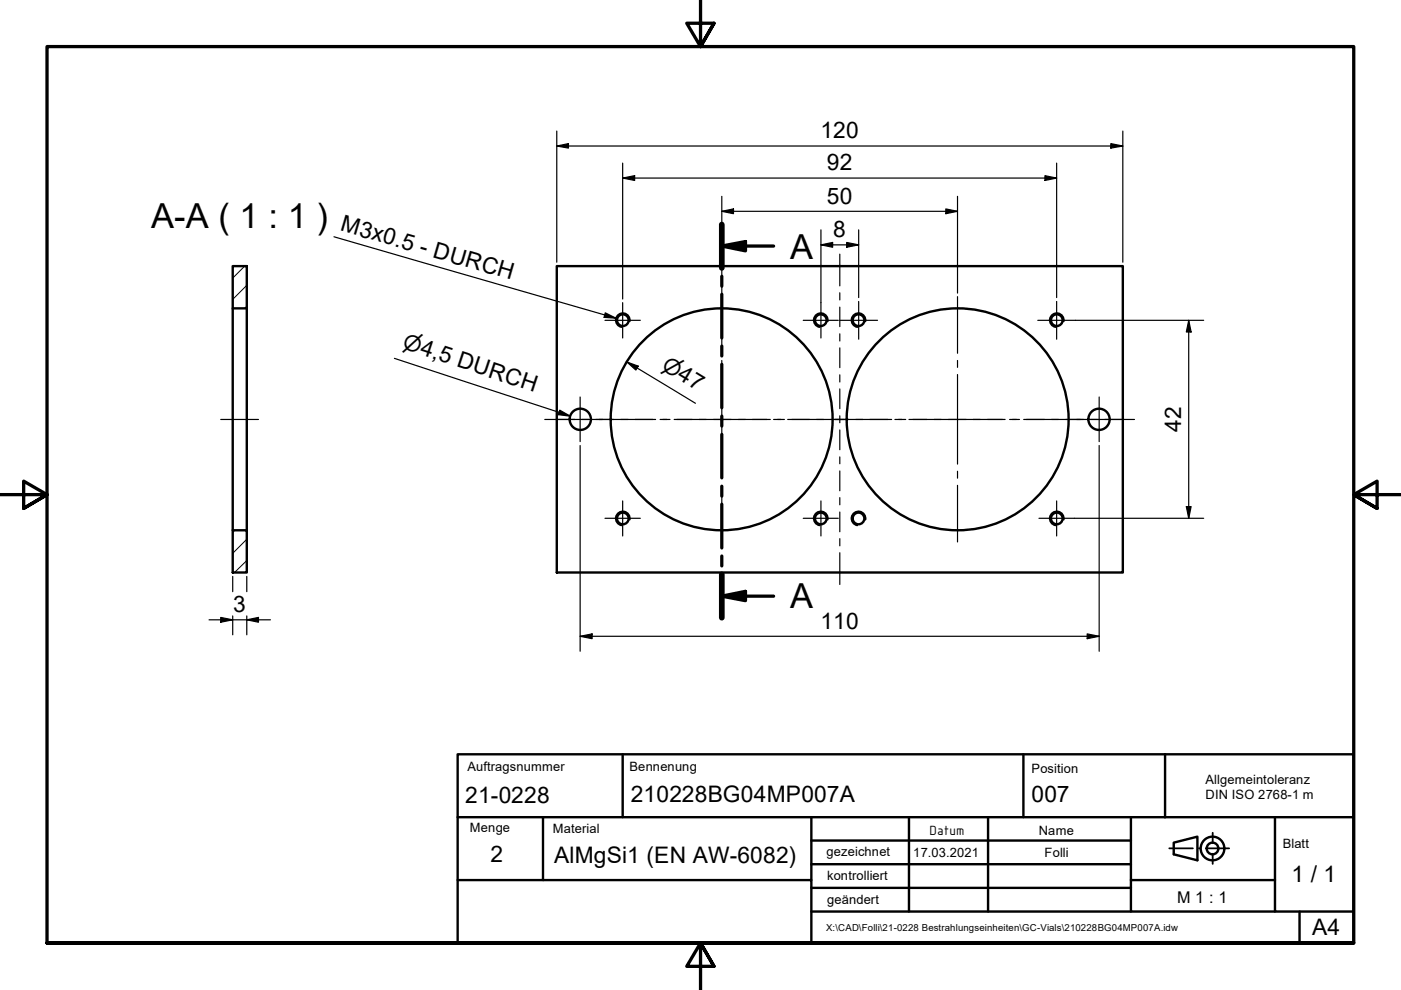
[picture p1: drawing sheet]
<svg xmlns="http://www.w3.org/2000/svg" width="297mm" height="210mm" viewBox="0 0 297 210" stroke-linecap="round" stroke-linejoin="round" font-family="sans-serif">
<!-- layer: Schraffur (ISO) -->
<path d="M51.9 56.4l-2.6 2.6M52.3 64.9l-.4 .5M52.3 60.5l-3 3M49.8 112.4l-.5 .5M52.3 118.8l-2.6 2.6M52.3 114.3l-3 3" fill="none" stroke="#000" stroke-width=".21"/>
<!-- layer: Sichtbar (ISO) -->
<g fill="none" stroke="#000" stroke-width=".51">
<path d="M49.3 56.4h3v9h-3zM118 56.4h120.1v65h-120.1zM49.3 65.4v47M52.3 65.4v47M49.3 112.4h3v9h-3z"/>
<circle cx="132" cy="67.9" r="1.24"/>
<circle cx="174" cy="67.9" r="1.24"/>
<circle cx="182" cy="67.9" r="1.24"/>
<circle cx="224.1" cy="67.9" r="1.24"/>
<circle cx="123" cy="88.9" r="2.25"/>
<circle cx="153" cy="88.9" r="23.5"/>
<circle cx="203" cy="88.9" r="23.5"/>
<circle cx="233" cy="88.9" r="2.25"/>
<circle cx="132" cy="109.9" r="1.24"/>
<circle cx="174" cy="109.9" r="1.24"/>
<circle cx="182" cy="109.9" r="1.24"/>
<circle cx="224.1" cy="109.9" r="1.24"/>
</g>
<!-- layer: Sichtbar schmal (ISO) -->
<path d="M133.5 68.1a1.49 1.49 0 0 0-1.2-1.7 1.49 1.49 0 0 0-1.7 1.2 1.49 1.49 0 0 0 1.2 1.8M175.5 68.1a1.49 1.49 0 0 0-1.2-1.7 1.49 1.49 0 0 0-1.7 1.2 1.49 1.49 0 0 0 1.2 1.8M183.5 68.1a1.49 1.49 0 0 0-1.2-1.7 1.49 1.49 0 0 0-1.7 1.2 1.49 1.49 0 0 0 1.2 1.8M225.5 68.1a1.49 1.49 0 0 0-1.2-1.7 1.49 1.49 0 0 0-1.7 1.2 1.49 1.49 0 0 0 1.2 1.8M133.5 110.2a1.49 1.49 0 0 0-1.2-1.7 1.49 1.49 0 0 0-1.7 1.2 1.49 1.49 0 0 0 1.2 1.7M175.5 110.2a1.49 1.49 0 0 0-1.2-1.7 1.49 1.49 0 0 0-1.7 1.2 1.49 1.49 0 0 0 1.2 1.7M183.5 110.2a1.49 1.49 0 0 0-1.2-1.7 1.49 1.49 0 0 0-1.7 1.2 1.49 1.49 0 0 0 1.2 1.7M225.5 110.2a1.49 1.49 0 0 0-1.2-1.7 1.49 1.49 0 0 0-1.7 1.2 1.49 1.49 0 0 0 1.2 1.7" fill="none" stroke="#000" stroke-width=".38"/>
<!-- layer: Schnittlinie (ISO) -->
<g fill="none" stroke="#000" stroke-width=".7">
<path d="M153 52.2l5.1-1v2zM153 47.6v9.2M153 58.6v2.1M153 52.2h11M153 62.4v9.3M153 73.4v2.1M153 77.3v9.2M153 88.2v2.1M153 92.1v9.2M153 103.1v2.1M153 106.9v9.3M153 117.9v2.1"/>
<path d="M153 126.4l5.1-1v2zM153 121.8v9.2M153 126.4h11"/>
</g>
<path d="M153 47.6v9.2M153 121.8v9.2" fill="none" stroke="#000" stroke-width="1.2"/>
<g fill="#000">
<path d="M153 52.2l5.1-1v2z" fill-rule="evenodd"/>
<path d="M153 126.4l5.1-1v2z" fill-rule="evenodd"/>
</g>
<!-- layer: Rahmen (ISO) -->
<path d="M148.5 -.1v10l-2.9-5h5.8l-2.9 5 2.9-5M0 104.9h10l-5-2.9v5.8l5-2.9-5 2.9M297 104.9h-10l5-2.9v5.8l-5-2.9 5 2.9M10 199.9v-190h277v190h-277h277M151.4 204.9l-2.9-5 2.9 5h-5.8l2.9-5v10" fill="none" stroke="#000" stroke-width=".7"/>
<!-- layer: Titel (ISO) -->
<path d="M247.9 179.9h5M254.2 179.9h.2M255.7 179.9h4.9M257.1 176.6v2.2M257.1 181v2.2" fill="none" stroke="#000" stroke-width=".38"/>
<g fill="none" stroke="#000" stroke-width=".51">
<path d="M97 159.9h190v40h-190zM132 159.9v13.4M217 159.9v13.4h30M247 159.9v13.4M97 173.3h120M115.1 173.3v13.3M172 178.2h67.8M172 173.3v13.3M192.7 173.3v20M209.5 173.3v20M239.8 173.3v13.3M247 173.3h40"/>
<path d="M248.9 178.7l5-1.3v5l-5-1.3zM270.3 173.3v13.3M97 186.6h75v13.3M172 193.3h67.8M172 188.2h67.8M172 183.2h67.8M270.3 186.6v6.7h16.7M270.3 186.6h-30.5v6.7h30.5M275.5 193.3v6.6"/>
<circle cx="257.1" cy="179.9" r="2.51"/>
<circle cx="257.1" cy="179.9" r="1.24"/>
</g>
<!-- layer: Mittelpunktmarkierung (ISO) -->
<g fill="none" stroke="#000" stroke-width=".25">
<path d="M128.3 67.9h7.5M132 64.2v7.5M153 62.9v12M153 76.4v1.5M153 79.4v19M170.3 67.9h7.4M174.1 64.2v7.5M178.1 67.9h8M182.1 63.9v8M203 62.9v12M203 76.4v1.5M203 79.4v19"/>
<path d="M220 67.9h8M224 63.9v8M118.3 88.9h9.5M123 84.2v9.4M127 88.9h12M140.5 88.9h1.5M143.5 88.9h19.1M153 99.9v1.5M164 88.9h1.5M167 88.9h22M190.5 88.9h1.5M193.5 88.9h19"/>
<path d="M203 99.9v1.5M214.1 88.9h1.4M217 88.9h12M228.3 88.9h9.5M233 84.2v9.4M128.3 109.9h7.5M132 106.2v7.4M153 102.9v12M170.3 109.9h7.4M174.1 106.2v7.4M203 102.9v12M220.3 109.9h7.5"/>
<path d="M224 106.2v7.4"/>
</g>
<!-- layer: Mittellinie (ISO) -->
<g fill="none" stroke="#000" stroke-width=".25">
<path d="M178.1 53.9v6.7M178.1 62.1v1.5M178.1 65.1v4.2M178.1 70.8v1.5M178.1 73.8v4.1M178.1 79.5v1.5M46.8 88.9h8M115.5 88.9h6.4M123.3 88.9h1.5M126.3 88.9h3.8M131.6 88.9h1.6M134.6 88.9h3.8"/>
<path d="M140 88.9h1.4M142.9 88.9h3.8M148.2 88.9h1.5M151.3 88.9h3.7M156.5 88.9h1.6M159.5 88.9h3.8M164.8 88.9h1.5M167.8 88.9h3.8M173.1 88.9h1.5M176.1 88.9h3.9M178.1 82.5v4.1M178.1 88.2v1.4"/>
<path d="M178.1 91.2v4.1M178.1 96.9v1.4M178.1 99.9v4.1M181.4 88.9h1.5M184.4 88.9h3.8M189.7 88.9h1.5M192.7 88.9h3.8M198.1 88.9h1.4M201 88.9h3.9M206.3 88.9h1.5M209.4 88.9h3.7M214.6 88.9h1.6"/>
<path d="M217.6 88.9h3.8M222.9 88.9h1.5M225.9 88.9h3.8M231.2 88.9h1.5M234.3 88.9h6.2M178.1 105.5v1.5M178.1 108.6v4.1M178.1 114.2v1.5M178.1 117.2v6.7"/>
</g>
<g fill="none" stroke="#000" stroke-width=".25">
<path d="M118 31l2.5-.5v.9zM118 31h120.1M118 27.8v27.8M132 37.8l2.6-.6v1.1zM132 37.8h92M132 34.6v28.8M221.6 37.2l2.4 .6-2.4 .5zM224 34.6v28.5M235.5 30.5l2.6 .5-2.6 .4zM238.1 27.8v27.8M153 44.8l2.5-.5v1zM153 44.8h50"/>
<path d="M153 41.6v20.5M174.1 51.9l2.4-.5v1zM174.1 51.9h8M174.1 48.7v15.5M179.5 51.4l2.6 .5-2.6 .5zM182.1 48.7v14.4M200.5 44.3l2.5 .5-2.5 .5zM203 41.6v20.5M132.9 76.7l2.4 .9-.5 .9zM132.9 76.7l14.5 8.8M228 67.9h27.2M252 67.9l.5 2.5h-1z"/>
<path d="M252 67.9v42M123 94.5v43.6M233 94.5v43.6M227.8 109.9h27.4M251.5 107.4h1l-.5 2.5zM44.3 131.4h13M46.8 130.9l2.5 .5-2.5 .5zM49.3 122.2v3.2M49.3 130.6v4M52.3 131.4l2.5-.5v1zM52.3 122.2v3.2M52.3 130.6v4"/>
<path d="M123 134.9l2.5-.5v1zM123 134.9h110M230.5 134.4l2.5 .5-2.5 .5z"/>
</g>
<g fill="#000">
<path d="M118 31l2.5-.5v.9z" fill-rule="evenodd"/>
<path d="M132 37.8l2.6-.6v1.1z" fill-rule="evenodd"/>
<path d="M221.6 37.2l2.4 .6-2.4 .5z" fill-rule="evenodd"/>
<path d="M235.5 30.5l2.6 .5-2.6 .4z" fill-rule="evenodd"/>
<path d="M153 44.8l2.5-.5v1z" fill-rule="evenodd"/>
<path d="M174.1 51.9l2.4-.5v1z" fill-rule="evenodd"/>
<path d="M179.5 51.4l2.6 .5-2.6 .5z" fill-rule="evenodd"/>
<path d="M200.5 44.3l2.5 .5-2.5 .5z" fill-rule="evenodd"/>
<path d="M132.9 76.7l2.4 .9-.5 .9z" fill-rule="evenodd"/>
<path d="M252 67.9l.5 2.5h-1z" fill-rule="evenodd"/>
<path d="M251.5 107.4h1l-.5 2.5z" fill-rule="evenodd"/>
<path d="M46.8 130.9l2.5 .5-2.5 .5z" fill-rule="evenodd"/>
<path d="M52.3 131.4l2.5-.5v1z" fill-rule="evenodd"/>
<path d="M123 134.9l2.5-.5v1z" fill-rule="evenodd"/>
<path d="M230.5 134.4l2.5 .5-2.5 .5z" fill-rule="evenodd"/>
</g>
<!-- layer: Symbol (ISO) -->
<path d="M70.8 50.2l59.8 17.3M83.6 76l37.3 12.2M128.3 66.3l2.3 1.2-2.5-.2zM118.7 87l2.2 1.2-2.5-.3z" fill="none" stroke="#000" stroke-width=".25"/>
<g fill="#000">
<path d="M128.3 66.3l2.3 1.2-2.5-.2z" fill-rule="evenodd"/>
<path d="M118.7 87l2.2 1.2-2.5-.3z" fill-rule="evenodd"/>
</g>
<g font-size="7.3">
<text x="32.1" y="48.4">A-A ( 1 : 1 )</text>
<text x="167.5" y="54.8">A</text>
<text x="167.5" y="129">A</text>
</g>
<g font-size="4.8">
<text x="173.9" y="29.2">120</text>
<text x="175.3" y="36.1">92</text>
<text x="175.3" y="43.2">50</text>
<text x="72" y="48.9" transform="rotate(16 72 48.9)">M3x0.5 - DURCH</text>
<text x="176.7" y="50.3">8</text>
<text x="250.4" y="91.6" transform="rotate(-90 250.4 91.6)">42</text>
<text x="49.5" y="129.8">3</text>
<text x="173.9" y="133.3">110</text>
<text x="98.6" y="170.2">21-0228</text>
<text x="133.7" y="170">210228BG04MP007A</text>
<text x="218.7" y="170">007</text>
<text x="104" y="182.7">2</text>
<text x="117.5" y="182.9">AlMgSi1 (EN AW-6082)</text>
<text x="273.8" y="187">1 / 1</text>
<text x="278.2" y="198.2">A4</text>
</g>
<g font-size="4.6">
<text x="85.2" y="73.9" transform="rotate(18 85.2 73.9)">⌀4,5 DURCH</text>
<text x="140" y="78.1" transform="rotate(31 140 78.1)">⌀47</text>
</g>
<text font-size="3.4" x="249.6" y="191.4">M 1 : 1</text>
<text font-size="3" x="197.1" y="176.9">Datum</text>
<g font-size="2.7">
<text x="99.1" y="163.5">Auftragsnummer</text>
<text x="133.5" y="163.4">Bennenung</text>
<text x="218.7" y="163.8">Position</text>
<text x="255.6" y="166.3">Allgemeintoleranz</text>
<text x="255.6" y="169.5">DIN ISO 2768-1 m</text>
<text x="99.6" y="176.5">Menge</text>
<text x="117.2" y="176.6">Material</text>
<text x="220.3" y="177">Name</text>
<text x="272" y="179.8">Blatt</text>
<text x="175.3" y="181.5">gezeichnet</text>
<text x="193.6" y="181.6">17.03.2021</text>
<text x="221.5" y="181.7">Folli</text>
<text x="175.4" y="186.5">kontrolliert</text>
<text x="175.4" y="191.6">geändert</text>
</g>
<text font-size="2" x="175.1" y="197.3">X:\CAD\Folli\21-0228 Bestrahlungseinheiten\GC-Vials\210228BG04MP007A.idw</text>
</svg>
